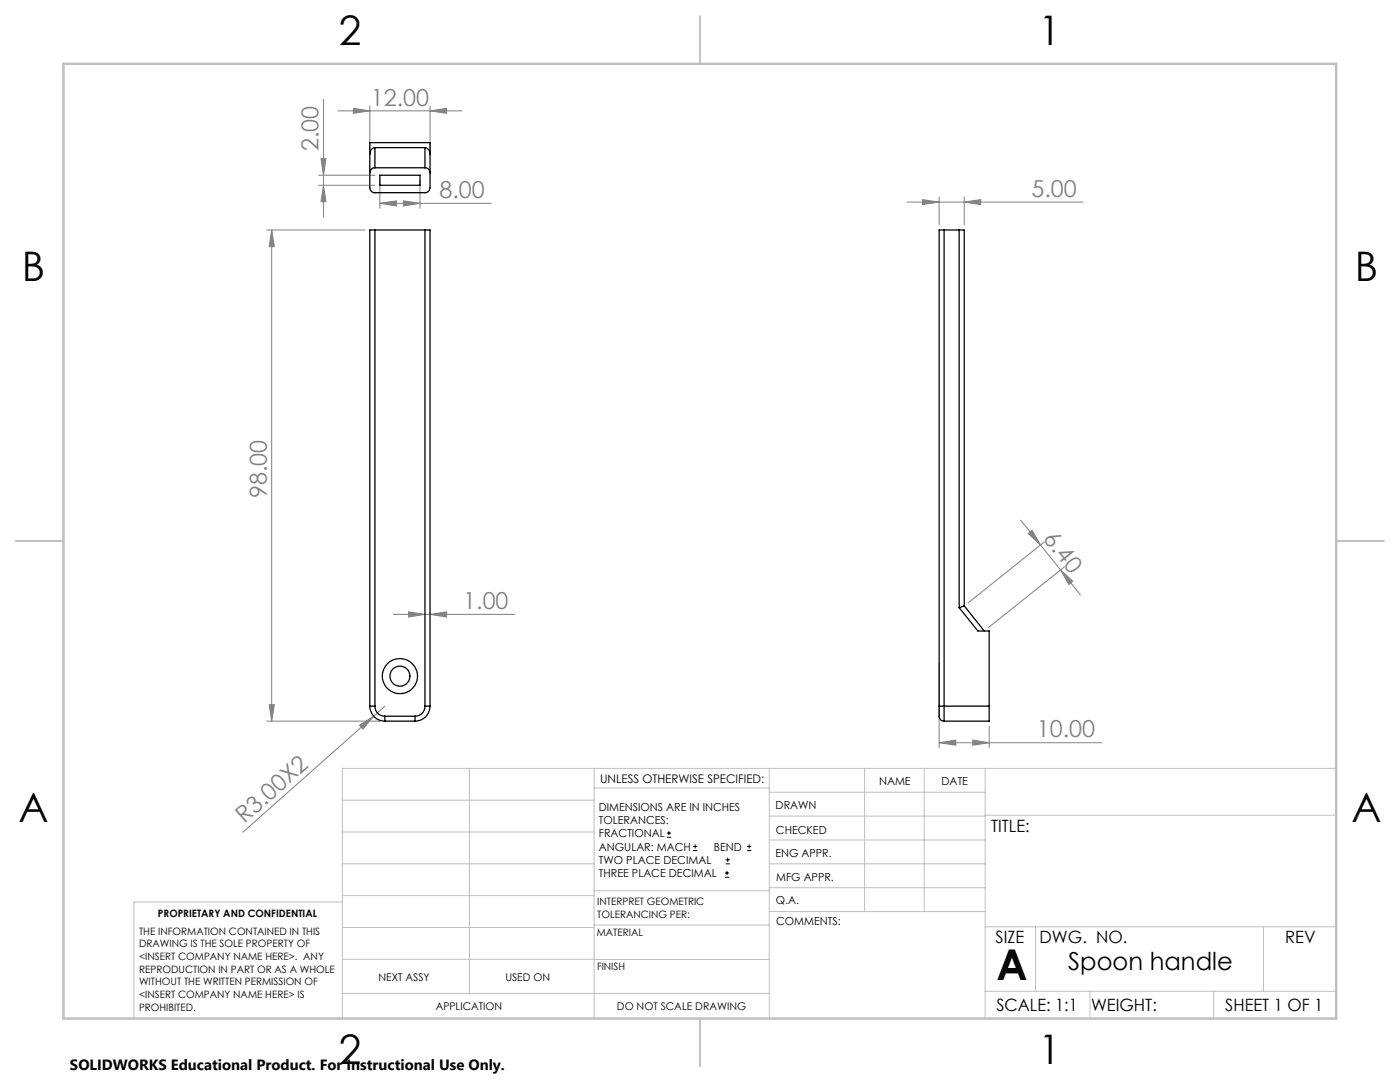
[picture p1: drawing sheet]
<svg xmlns="http://www.w3.org/2000/svg" width="279mm" height="216mm" viewBox="0 0 279 216" stroke-linecap="round" stroke-linejoin="round" font-family="sans-serif">
<g fill="none" stroke="#000" stroke-width=".2">
<path d="M133.1 167.1h.8M133.1 166.2h.8M133.5 165.8v.9M138.3 169.7h.8M138.3 168.9h.8M138.7 168.5v.8M144.7 175h.8M144.7 174.2h.8M144.8 172.4h.9M144.8 171.6h.9M145.1 173.8v.8M145.2 171.1v.9"/>
<path d="M149.1 169.7h.8M149.1 168.9h.8M149.5 168.5v.8"/>
</g>
<g fill="none" stroke="#808080" stroke-width=".2">
<path d="M64.6 19.8v23.5M63.6 35h11.2M63.6 37h11.2M64.1 31.6h1l-.5 3.4zM64.6 37l.5 3.3h-1zM67.5 22.1h24.7M70.5 21.6l3.3 .5-3.3 .5zM73.8 21.1v8.6M75.8 35.9v5.7M83.8 35.9v5.7M85.8 22.1l3.3-.5v1zM85.8 21.1v8.6"/>
<path d="M184.1 39.8l3.3 .5-3.3 .5zM187.4 39.3v5.6M192.4 39.3v5.6M53.2 45.9h19.6M54.2 45.9v98M54.2 45.9l.6 3.3h-1.1zM75.8 40.6l3.3-.5v1zM75.8 40.6h22.2M80.5 40.1l3.3 .5-3.3 .5zM181.1 40.3h35.1M192.4 40.3l3.3-.5v1zM203.7 103.8l8 9.9"/>
<path d="M205.2 106.5l.8-.7 1.6 2.9zM208.4 108.1l-15.2 12.2M211.7 113.7l2.4 2.3-.8 .6zM211.7 113.7l3.9 5M212.4 113.1l-15.2 12.2M78.5 122.6h24.3M81.5 122.1l3.3 .5-3.3 .5zM85.8 122.6l3.3-.5v1zM187.4 132.4v16.8M53.2 143.9h22.6M53.7 140.6h1.1l-.6 3.3zM71.8 144.7l2.8-1.8-2.2 2.6z"/>
<path d="M74.6 142.9l-26.1 23.2M76.8 140.9l-2.2 2M187.4 148.2l3.3-.5v1zM187.4 148.2h32.5M194.1 147.7l3.3 .5-3.3 .5zM197.4 144.9v4.3"/>
</g>
<g fill="none" stroke="#c0c0c0" stroke-width=".2">
<path d="M68.3 159.7h50.3M93.7 153.3v44.9M118.6 153.3v49.9M118.6 157.2h34.9M153.5 153.3v49.9M153.5 158.1h43.1M172.5 153.3v28.6M184.4 153.3v28.6M196.6 153.3v49.9M266.7 153.3h-198.4v49.9M68.3 178.7h50.3M68.3 172.4h50.3"/>
<path d="M68.3 166h50.3M68.3 180h-41.6v23.2M118.6 177.7h35M153.5 167.6h43.1M153.5 162.8h43.1M153.5 172.4h43.1M153.5 177.1h43.1M196.6 162.7h70.1M68.3 198.2h85.2M68.3 191.4l85.2 .1M68.3 185.1h50.3M118.6 184.6h35"/>
<path d="M153.6 181.9h43M196.6 197.8h70.1M196.6 184.9h70.1M206.7 184.9v12.9M217.5 197.8v5.4M242.2 197.8v5.4M252.2 184.9v12.9"/>
</g>
<path d="M139.7 3.2v9.5M3.1 107.9h9.6M266.7 107.9h9.5M139.7 203.2v9.6" fill="none" stroke="#c0c0c0" stroke-width=".25"/>
<path d="M12.7 12.7h254v190.5h-254z" fill="none" stroke="#c0c0c0" stroke-width=".5"/>
<g fill="#808080">
<path d="M71.8 144.7l2.8-1.8-2.2 2.6z"/>
<path d="M80.5 40.1l3.3 .5-3.3 .5zM75.8 40.6l3.3-.5v1z"/>
<path d="M70.5 21.6l3.3 .5-3.3 .5zM85.8 22.1l3.3-.5v1zM184.1 39.8l3.3 .5-3.3 .5zM192.4 40.3l3.3-.5v1z"/>
<path d="M81.5 122.1l3.3 .5-3.3 .5zM85.8 122.6l3.3-.5v1z"/>
<path d="M194.1 147.7l3.3 .5-3.3 .5zM187.4 148.2l3.3-.5v1z"/>
<path d="M54.2 45.9l.6 3.3h-1.1zM53.7 140.6h1.1l-.6 3.3zM64.1 31.6h1l-.5 3.4zM64.6 37l.5 3.3h-1z"/>
<path d="M205.2 106.5l.8-.7 1.6 2.9zM211.7 113.7l2.4 2.3-.8 .6z"/>
</g>
<g fill="none" stroke="#000" stroke-width=".25">
<path d="M73.8 28.5h12v9a1.02 1.02 0 0 1-1 1h-10a1.02 1.02 0 0 1-1-1zM74.8 33.5a1.02 1.02 0 0 0-1 1M74.8 29.5a1.23 1.23 0 0 0-1 1.2M74.8 29.5v4M74.8 33.5h10M74.8 29.5h10M75.8 35h8v2h-8zM84.8 33.5a1.02 1.02 0 0 1 1 1M84.8 29.5a1.24 1.24 0 0 1 1 1.2M84.8 29.5v4M74.8 45.9h-1v95M74.8 45.9v95"/>
<path d="M74.8 45.9h10M84.8 45.9h1v95M84.8 45.9v95M188.4 45.9h-1v95M188.4 45.9h3M188.4 45.9v95M191.4 45.9h1v75M191.4 45.9v75.3M191.4 121.2l3.8 4.7h2.2v15M192.4 120.9l-1 .3M192.4 120.9l4 5M73.8 140.9h1"/>
<path d="M73.8 140.9a2.95 2.95 0 0 0 3 3M74.8 140.9a1.99 1.99 0 0 0 2 2M76.8 142.9v1M76.8 142.9h6M76.8 143.9h6M82.8 142.9v1M84.8 140.9a1.99 1.99 0 0 1-2 2M84.8 140.9h1M85.8 140.9a2.95 2.95 0 0 1-3 3M187.4 140.9h1M187.4 140.9v1.7a1.05 1.05 0 0 0 1 1.3M188.4 140.9v3"/>
<path d="M188.4 140.9h9M197.4 140.9v3h-9"/>
<circle cx="79.8" cy="134.9" r="2"/>
<circle cx="79.8" cy="134.9" r="3.5"/>
</g>
<text font-size="8.5" x="198.9" y="195.5">A</text>
<g font-size="8.1">
<text x="67.6" y="8.9">2</text>
<text x="207.3" y="8.9">1</text>
<text x="4.4" y="56.2">B</text>
<text x="270.4" y="56.2">B</text>
<text x="3.7" y="164.1">A</text>
<text x="269.7" y="164.1">A</text>
<text x="67.6" y="212.4">2</text>
<text x="207.3" y="212.4">1</text>
</g>
<text font-size="4.9" x="213.2" y="193.5">Spoon handle</text>
<g font-size="4.7" fill="#808080">
<text x="74" y="21.1">12.00</text>
<text x="63.6" y="30.1" transform="rotate(-90 63.6 30.1)">2.00</text>
<text x="87.7" y="39.6">8.00</text>
<text x="205.9" y="39.3">5.00</text>
<text x="53.2" y="99.4" transform="rotate(-90 53.2 99.4)">98.00</text>
<text x="208.1" y="107.6" transform="rotate(51 208.1 107.6)">6.40</text>
<text x="92.4" y="121.6">1.00</text>
<text x="206.9" y="147.2">10.00</text>
<text x="48.8" y="164.4" transform="rotate(-42 48.8 164.4)">R3.00X2</text>
</g>
<g font-size="3.4">
<text x="197.8" y="166">TITLE:</text>
<text x="198.7" y="188.1">SIZE</text>
<text x="207.5" y="188.1">DWG. NO.</text>
<text x="256.5" y="188.2">REV</text>
<text x="198.8" y="201.7">SCALE: 1:1</text>
<text x="217.7" y="201.8">WEIGHT:</text>
<text x="244.5" y="201.7">SHEET 1 OF 1</text>
</g>
<text font-size="3" x="14" y="213.5">SOLIDWORKS Educational Product. For Instructional Use Only.</text>
<text font-size="2.4" x="119.8" y="156.2">UNLESS OTHERWISE SPECIFIED:</text>
<g font-size="2.2">
<text x="119.5" y="161.8">DIMENSIONS ARE IN INCHES</text>
<text x="154.8" y="161.4">DRAWN</text>
<text x="175.4" y="156.6">NAME</text>
<text x="187.9" y="156.7">DATE</text>
<text x="119.5" y="164.4">TOLERANCES:</text>
<text x="119.5" y="167.1">FRACTIONAL</text>
<text x="154.9" y="166.3">CHECKED</text>
<text x="119.5" y="169.7">ANGULAR: MACH</text>
<text x="119.5" y="172.4">TWO PLACE DECIMAL</text>
<text x="142.5" y="169.7">BEND</text>
<text x="154.8" y="171">ENG APPR.</text>
<text x="119.5" y="175">THREE PLACE DECIMAL</text>
<text x="154.9" y="175.7">MFG APPR.</text>
<text x="154.9" y="180.4">Q.A.</text>
<text x="154.9" y="184.6">COMMENTS:</text>
</g>
<g font-size="2.1">
<text x="75.5" y="195.7">NEXT ASSY</text>
<text x="100.9" y="195.7">USED ON</text>
<text x="86.9" y="201.5">APPLICATION</text>
<text x="123.1" y="201.6">DO NOT SCALE DRAWING</text>
</g>
<g font-size="2">
<text x="31.5" y="182.9">PROPRIETARY AND CONFIDENTIAL</text>
<text x="119.2" y="180.6">INTERPRET GEOMETRIC</text>
<text x="119.2" y="183.1">TOLERANCING PER:</text>
<text x="27.8" y="186.5">THE INFORMATION CONTAINED IN THIS</text>
<text x="27.8" y="189">DRAWING IS THE SOLE PROPERTY OF</text>
<text x="27.8" y="191.6">&lt;INSERT COMPANY NAME HERE&gt;. ANY</text>
<text x="119.1" y="186.7">MATERIAL</text>
<text x="27.8" y="194.1">REPRODUCTION IN PART OR AS A WHOLE</text>
<text x="27.8" y="196.6">WITHOUT THE WRITTEN PERMISSION OF</text>
<text x="119.1" y="193.5">FINISH</text>
<text x="27.8" y="199.1">&lt;INSERT COMPANY NAME HERE&gt; IS</text>
<text x="27.8" y="201.7">PROHIBITED.</text>
</g>
</svg>
